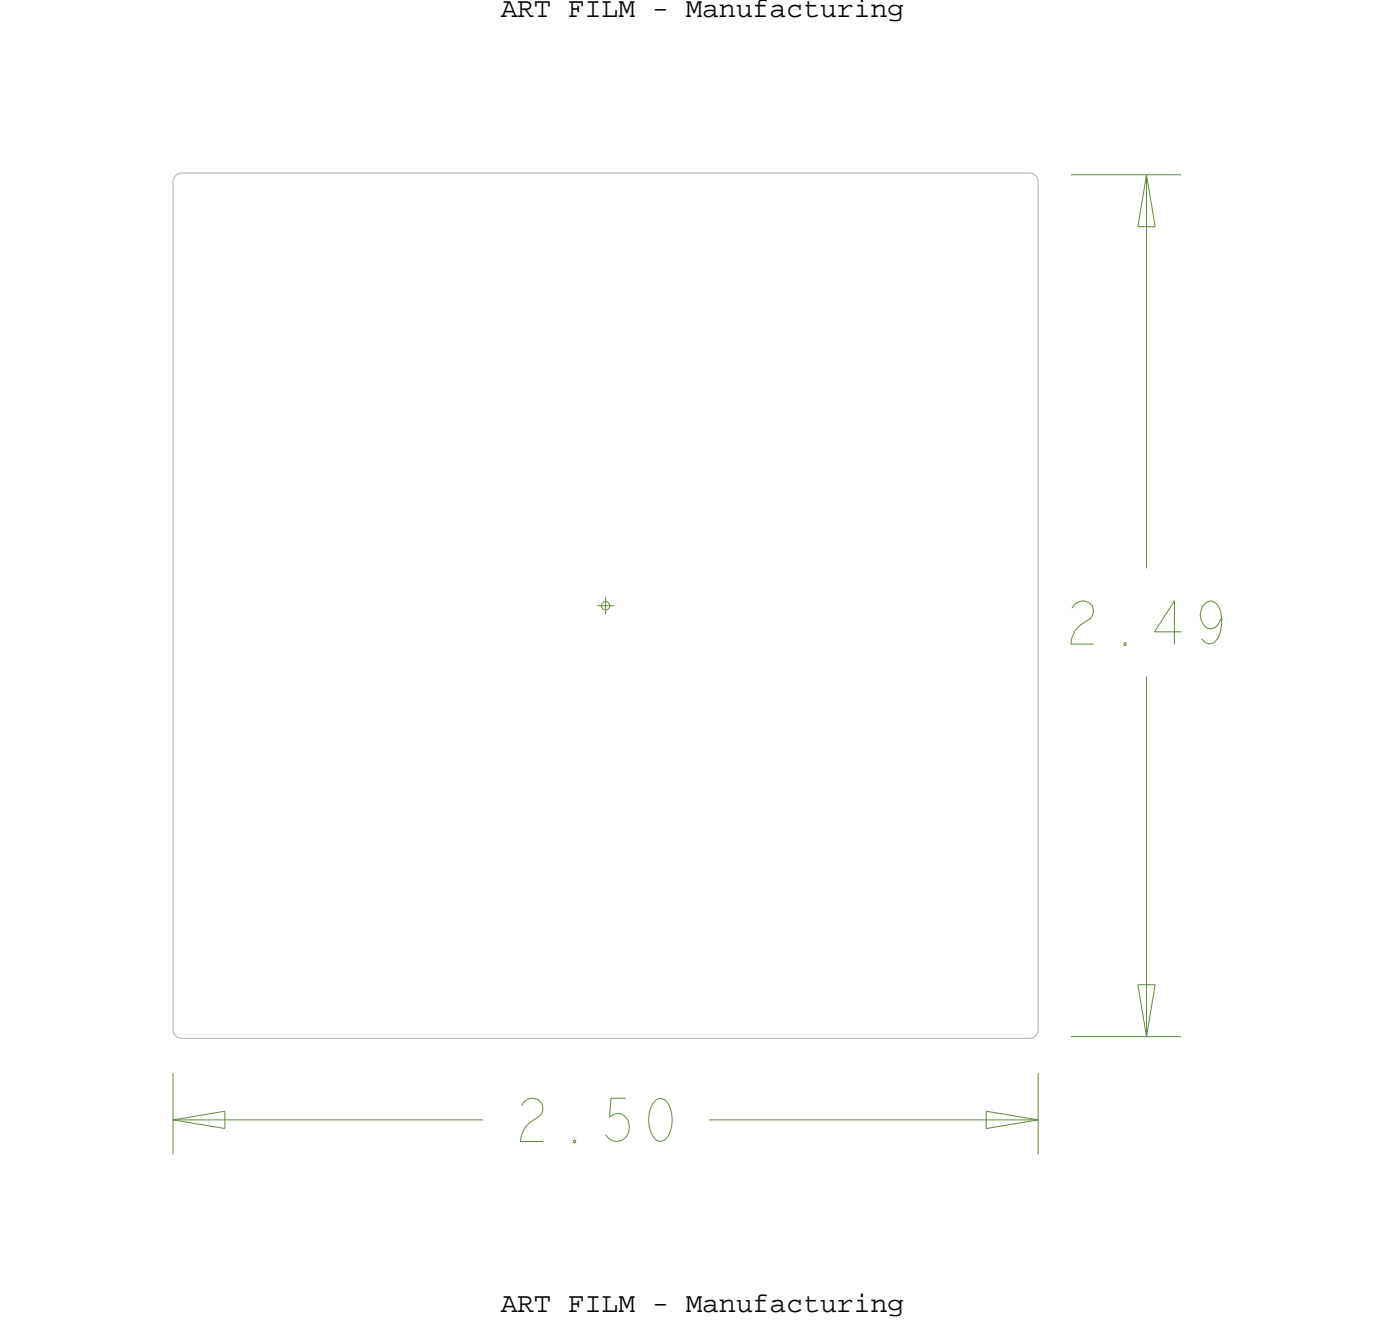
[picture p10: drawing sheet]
<svg xmlns="http://www.w3.org/2000/svg" width="103mm" height="98mm" viewBox="0 0 103 98" stroke-linecap="round" stroke-linejoin="round" font-family="sans-serif">
<!-- layer: Board Outline -->
<g fill="none" stroke="#638b3a" stroke-width=".07">
<path d="M78.6 12.8h8.1zM83.5 16.6h1.3zM84.2 12.8l-.7 3.8zM84.2 12.8l.6 3.8zM84.2 12.8v28.9zM84.2 49.6v26.5zM12.7 78.7v6zM76.2 78.7v6zM78.6 76.1h8.1zM83.5 72.3h1.3zM83.5 72.3l.7 3.8zM84.8 72.3l-.6 3.8z"/>
<path d="M12.7 82.2l3.8 .6zM12.7 82.2l3.8-.7zM12.7 82.2h22.8zM16.5 81.5v1.3zM52 82.2h24.2zM72.4 81.5v1.3zM72.4 81.5l3.8 .7zM72.4 82.8l3.8-.6z"/>
</g>
<path d="M12.7 13.3v62.3zM13.3 12.7h62.3zM13.3 12.7l-.4 .2-.2 .4M75.6 12.7l.4 .2 .2 .4M76.2 13.3v62.3zM12.7 75.6l.2 .4 .4 .2M13.3 76.2h62.3zM76.2 75.6l-.2 .4-.4 .2" fill="none" stroke="#acacac" stroke-width=".07"/>
<!-- layer: Text -->
<path d="M78.7 44.6a.8 .8 0 0 1 1.1-.5 .8 .8 0 0 1 .3 1.3 2.12 2.12 0 0 0-1.5 1.9h1.7M82.5 47.2h.1l.1 .1-.1 .1zM86.7 46.4h-2l1.5-2.3v3.2M89.7 45.3l-.3 .5a.61 .61 0 0 1-1 .1 1.11 1.11 0 0 1 .5-1.8 1.1 1.1 0 0 1 .8 1.2 2.16 2.16 0 0 1-.6 1.9l-.3 .1-.3-.1-.3-.3M38.3 81.1a.8 .8 0 0 1 1.1-.4 .8 .8 0 0 1 .3 1.2 2.12 2.12 0 0 0-1.5 1.9h1.7M42.1 83.7h.1l.1 .1-.1 .1zM45.9 80.6h-1l-.2 1.4a.85 .85 0 0 1 1-.2 .85 .85 0 0 1 .5 .9 .94 .94 0 0 1-.6 1 .94 .94 0 0 1-1.1-.4M48.2 80.7a.71 .71 0 0 1 1 .6 2.28 2.28 0 0 1-.4 2.4 .71 .71 0 0 1-1-.6 2.28 2.28 0 0 1 .4-2.4z" fill="none" stroke="#638b3a" stroke-width=".07"/>
<!-- layer: Drawing Origin -->
<path d="M43.8 44.4h1.3M44.2 44.2l.2-.1 .3 .1 .1 .2-.1 .3-.3 .1-.2-.1-.1-.3zM44.4 43.8v1.3" fill="none" stroke="#638b3a" stroke-width=".07"/>
<g font-size="2.1">
<text x="36.7" y="1.2">ART FILM - Manufacturing</text>
<text x="36.7" y="96.3">ART FILM - Manufacturing</text>
</g>
</svg>
